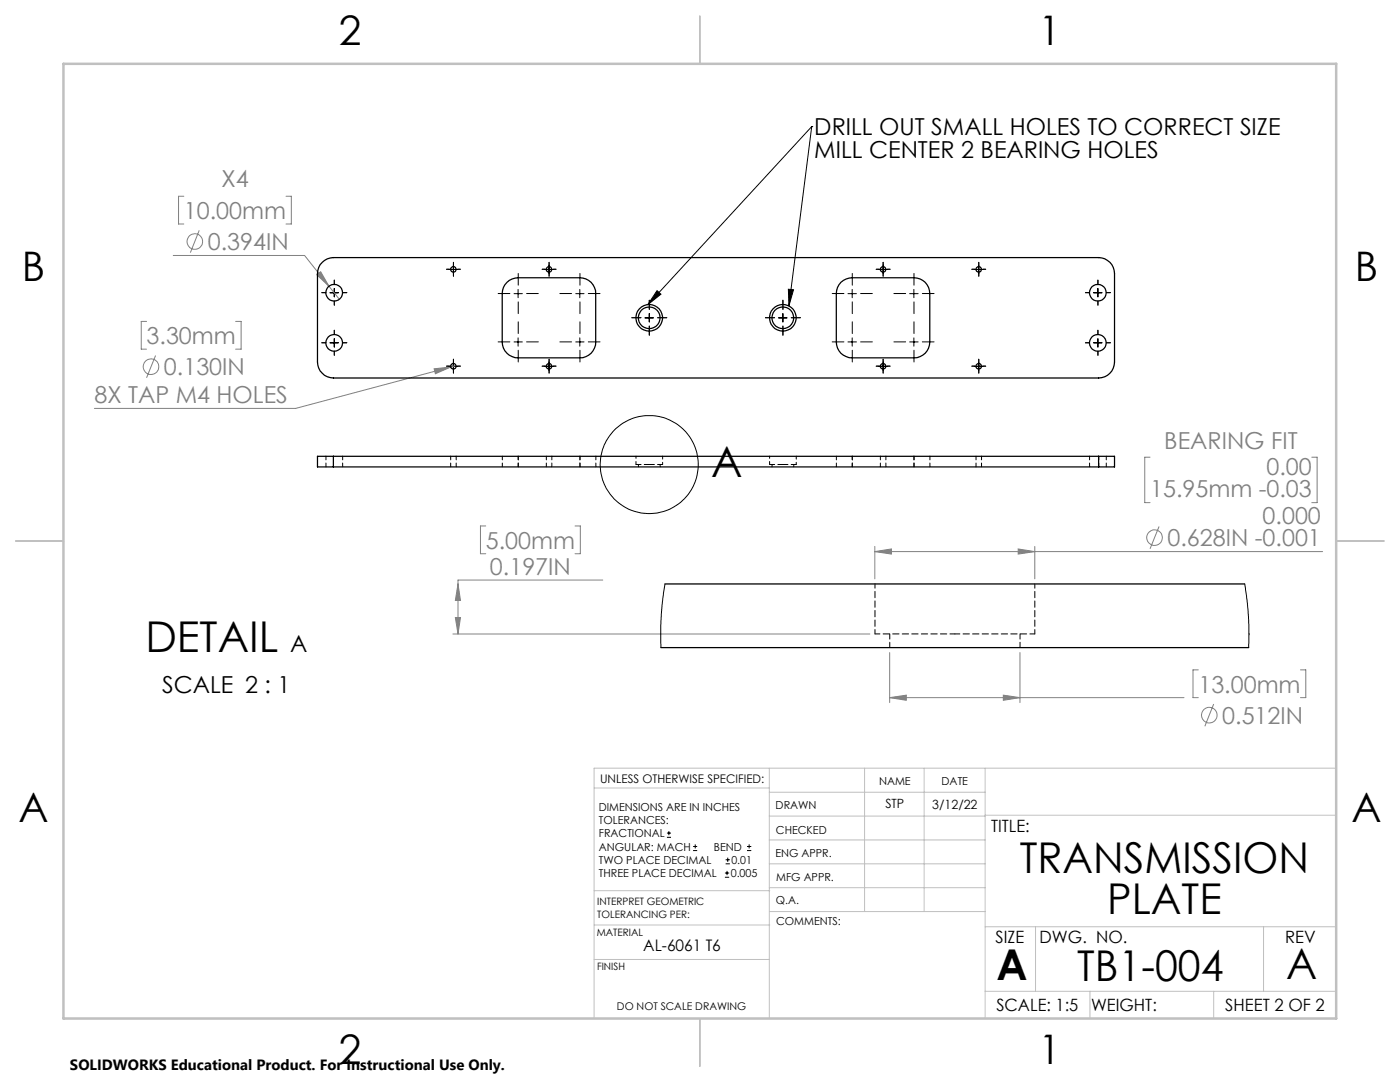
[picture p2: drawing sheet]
<svg xmlns="http://www.w3.org/2000/svg" width="279mm" height="216mm" viewBox="0 0 279 216" stroke-linecap="round" stroke-linejoin="round" font-family="sans-serif">
<g fill="none" stroke="#808080" stroke-width=".2">
<path d="M36.7 39.2h-1.1v5.5h1.1M57.1 39.2h1v5.5h-1M34.6 51h26.2l4.9 6.1M39.8 46l-1.8 4.4M63.2 54.8l.8-.6 1.7 2.9zM65.7 57.1l2 2.6M29.2 64.1h-1v5.6h1M31 70.9l-1.8 4.5M47 64.1h1.1v5.6h-1.1M86.6 73.6l3.4-.4-3.1 1.4zM91 73l-32 8.5h-40.2M229.5 91.2h-1v9.1h1"/>
<path d="M261.8 91.2h1.1v9.1h-1.1M91.4 116.5l.5 3.3h-1zM96.9 105h-1v5.5h1M114.8 105h1v5.5h-1M120.3 115.7h-28.9v10.8M174.6 110.1l3.3-.6v1.1zM174.6 109v6.5M174.6 110.1h89.3M203.2 109.5l3.3 .6-3.3 .5zM206.5 109v6.5M231.3 105.1l-1.8 4.4M90.4 126.5h83.2"/>
<path d="M90.9 123.2h1l-.5 3.3zM177.6 139.2h58.7M177.6 130.2v10M177.6 139.2l3.3-.5v1zM200.2 138.7l3.4 .5-3.4 .5zM203.6 130.2v10M239.1 133.7h-1v5.5h1M259.5 133.7h1.1v5.5h-1.1M242.2 140.5l-1.7 4.4"/>
<circle cx="38.9" cy="48.2" r="1.56"/>
<circle cx="30.1" cy="73.2" r="1.56"/>
<circle cx="230.4" cy="107.3" r="1.55"/>
<circle cx="241.3" cy="142.7" r="1.55"/>
</g>
<g fill="none" stroke="#000" stroke-width=".2">
<path d="M162 25.3l-32.7 35.5M162 25.3l-4.6 35.7M162 25.3h.1M65.9 58.4h1.6M66.7 57.6v1.6M89.6 53.8h1.7M90.5 52.9v1.7M102.6 58.6h1.6M103.4 57.7v1.7M108.7 53.8h1.7M109.6 52.9v1.7M114.9 58.6h1.7"/>
<path d="M115.7 57.7v1.7M131.1 58l.8 .7-2.6 2.1zM157.3 57.7l1.1 .1-1 3.2zM169.2 58.6h1.7M170.1 57.7v1.7M175.4 53.8h1.7M176.2 52.9v1.7M181.5 58.6h1.7M182.4 57.7v1.7M194.5 53.8h1.6M195.3 52.9v1.7M218.3 58.4h1.6"/>
<path d="M219.1 57.6v1.6M65.9 68.4h1.6M66.7 67.6v1.7M89.6 73.1h1.7M90.5 72.2v1.7M102.6 68.2h1.6M103.4 67.4v1.7M108.7 73.1h1.7M109.6 72.2v1.7M114.9 68.2h1.7M115.7 67.4v1.7M128.7 63.4h1.7"/>
<path d="M129.6 62.6v1.6M155.4 63.4h1.7M156.2 62.6v1.6M169.2 68.2h1.7M170.1 67.4v1.7M175.4 73.1h1.7M176.2 72.2v1.7M181.5 68.2h1.7M182.4 67.4v1.7M194.5 73.1h1.6M195.3 72.2v1.7M218.3 68.4h1.6"/>
<path d="M219.1 67.6v1.7M133.1 167.1h.8M133.1 166.2h.8M133.5 165.8v.9M138.3 169.7h.8M138.3 168.9h.8M138.7 168.5v.8M144.7 175h.8M144.7 174.2h.8M144.8 172.4h.9M144.8 171.6h.9M145.1 173.8v.8"/>
<path d="M145.2 171.1v.9M149.1 169.7h.8M149.1 168.9h.8M149.5 168.5v.8"/>
<circle cx="129.6" cy="92.7" r="9.8"/>
</g>
<g fill="none" stroke="#000" stroke-width=".2" stroke-dasharray="15.2 1.3 1.3 1.3">
<path d="M65 58.4h-.8M66.7 56.7v-.8M68.4 58.4h.8M89.7 53.7h-.6M90.5 52.9v-.6M90.5 54.6v.5M91.3 53.7h.6M101.8 58.6h-2.4M103.4 56.9v-2.3M105.1 58.6h2.3M108.7 53.7h-.5M109.6 52.9v-.6"/>
<path d="M109.6 54.6v.5M110.4 53.7h.6M114.1 58.6h-2.4M115.7 56.9v-2.3M117.4 58.6h2.3M168.4 58.6h-2.3M170.1 56.9v-2.3M171.8 58.6h2.3M175.4 53.7h-.5M176.2 52.9v-.6M176.2 54.6v.5M177.1 53.7h.5"/>
<path d="M180.7 58.6h-2.3M182.4 56.9v-2.3M184.1 58.6h2.3M194.5 53.7h-.5M195.3 52.9v-.6M195.3 54.6v.5M196.2 53.7h.5M217.4 58.4h-.8M219.1 56.7v-.8M220.8 58.4h.8M65 68.4h-.8M66.7 66.7v-.8"/>
<path d="M66.7 70.1v.8M66.7 60.1v.8M68.4 68.4h.8M89.7 73.1h-.6M90.5 72.2v-.5M90.5 73.9v.5M91.3 73.1h.6M101.8 68.2h-2.4M103.4 60.2v2.4M103.4 66.6v-2.4M103.4 69.9v2.3M105.1 68.2h2.3"/>
<path d="M108.7 73.1h-.5M109.6 72.2v-.5M109.6 73.9v.5M110.4 73.1h.6M114.1 68.2h-2.4M115.7 60.2v2.4M115.7 66.6v-2.4M115.7 69.9v2.3M117.4 68.2h2.3M127.9 63.4h-1.8M129.6 61.7v-1.8M129.6 65.1v1.8"/>
<path d="M131.2 63.4h1.9M154.6 63.4h-1.8M156.2 61.7v-1.8M156.2 65.1v1.8M157.9 63.4h1.8M168.4 68.2h-2.3M170.1 66.6v-2.4M170.1 69.9v2.3M170.1 60.2v2.4M171.8 68.2h2.3M175.4 73.1h-.5M176.2 72.2v-.5"/>
<path d="M176.2 73.9v.5M177.1 73.1h.5M180.7 68.2h-2.3M182.4 60.2v2.4M182.4 66.6v-2.4M182.4 69.9v2.3M184.1 68.2h2.3M194.5 73.1h-.5M195.3 72.2v-.5M195.3 73.9v.5M196.2 73.1h.5M217.4 68.4h-.8"/>
<path d="M219.1 66.7v-.8M219.1 70.1v.8M219.1 60.1v.8M220.8 68.4h.8"/>
</g>
<g fill="none" stroke="#c0c0c0" stroke-width=".2">
<path d="M118.6 157.2h34.9M153.5 153.3v49.9M153.5 158.1h43.1M172.5 153.3v28.6M184.4 153.3v28.6M196.6 153.3v49.9M266.7 153.3h-148.1v49.9M118.6 177.7h35M153.5 167.6h43.1M153.5 162.8h43.1M153.5 172.4h43.1M153.5 177.1h43.1"/>
<path d="M196.6 162.7h70.1M118.6 191.5h34.9M118.6 184.6h35M153.6 181.9h43M196.6 197.8h70.1M196.6 184.9h70.1M206.7 184.9v12.9M217.5 197.8v5.4M242.2 197.8v5.4M252.2 184.9v12.9"/>
</g>
<path d="M139.7 3.2v9.5M3.1 107.9h9.6M266.7 107.9h9.5M139.7 203.2v9.6" fill="none" stroke="#c0c0c0" stroke-width=".25"/>
<path d="M12.7 12.7h254v190.5h-254z" fill="none" stroke="#c0c0c0" stroke-width=".5"/>
<path d="M131.1 58l.8 .7-2.6 2.1zM157.3 57.7l1.1 .1-1 3.2z" fill="#000"/>
<path d="M86.6 73.6l.3 1 3.1-1.4zM63.2 54.8l2.5 2.3-1.7-2.9zM203.2 109.5l3.3 .6-3.3 .5zM174.6 110.1l3.3-.6v1.1zM91.4 116.5l.5 3.3h-1zM90.9 123.2h1l-.5 3.3zM177.6 139.2l3.3-.5v1zM200.2 138.7l3.4 .5-3.4 .5z" fill="#808080"/>
<g fill="none" stroke="#000" stroke-width=".25">
<path d="M64.3 52.4a3.1 3.1 0 0 1 2.2-1h152.8a3.2 3.2 0 0 1 3.1 3.2v17.6a3.2 3.2 0 0 1-3.1 3.2h-152.8a3.3 3.3 0 0 1-3.1-3.2v-17.6a3.1 3.1 0 0 1 .9-2.2zM101.2 56.3a3.3 3.3 0 0 1 2.2-.9h12.3a3.1 3.1 0 0 1 3.2 3.2v9.6a3.1 3.1 0 0 1-3.2 3.2h-12.3a3.2 3.2 0 0 1-3.2-3.2v-9.6a3.1 3.1 0 0 1 1-2.3zM167.8 56.3a3.4 3.4 0 0 1 2.3-.9h12.3a3.1 3.1 0 0 1 3.2 3.2v9.6a3.1 3.1 0 0 1-3.2 3.2h-12.3a3.1 3.1 0 0 1-3.2-3.2v-9.6a3.3 3.3 0 0 1 .9-2.3zM66.5 91.1h-3.1v2.1h3.1M66.5 91.1v2.1M66.5 91.1h152.8M66.5 93.2h152.8M219.3 91.1h3.1v2.1h-3.1M219.3 91.1v2.1M132.7 116.5h115.7M131.9 129.2h117.3"/>
<circle cx="66.7" cy="58.4" r="1.66"/>
<circle cx="90.5" cy="53.7" r=".55"/>
<circle cx="109.6" cy="53.7" r=".55"/>
<circle cx="176.2" cy="53.8" r=".54"/>
<circle cx="195.3" cy="53.8" r=".54"/>
<circle cx="219.1" cy="58.4" r="1.66"/>
<circle cx="66.7" cy="68.4" r="1.67"/>
<circle cx="90.5" cy="73.1" r=".55"/>
<circle cx="109.6" cy="73.1" r=".55"/>
<circle cx="129.6" cy="63.4" r="2.66"/>
<circle cx="129.6" cy="63.4" r="2.16"/>
<circle cx="156.2" cy="63.4" r="2.66"/>
<circle cx="156.2" cy="63.4" r="2.17"/>
<circle cx="176.2" cy="73.1" r=".54"/>
<circle cx="195.3" cy="73.1" r=".54"/>
<circle cx="219.1" cy="68.4" r="1.67"/>
</g>
<g fill="none" stroke="#000" stroke-width=".2" stroke-dasharray="1.3 .6" stroke-dashoffset=".5">
<path d="M65 91v2.1M66.6 93.1v-2.1M68.4 93.1v-2.1M89.9 91v2.1M91 93.1v-2.1M100.2 93.1v-2.1M103.4 91v2.1M103.4 93.1v-2.1M109 91v2.1M110.1 93.1v-2.1M115.7 93.1v-2.1M115.7 91v2.1"/>
<path d="M118.9 91v2.1M166.9 91v2.1M170.1 93.1v-2.1M170.1 91v2.1M175.7 91v2.1M176.8 93.1v-2.1M182.4 91v2.1M182.4 93.1v-2.1M185.6 93.1v-2.1M194.8 91v2.1M195.9 93.1v-2.1M217.4 91v2.1"/>
<path d="M219.3 91v2.1M220.8 93.1v-2.1"/>
</g>
<path d="M129.6 92.7h-2.7M132.2 92.7h-2.6M153.6 92.7h2.6M156.2 92.7h2.7M190.6 126.5h-16M206.5 126.5h-15.9" fill="none" stroke="#000" stroke-width=".2" stroke-dasharray="1.3 .6" stroke-dashoffset=".3"/>
<path d="M126.9 91v1.7M132.2 92.7v-1.7M153.6 91v1.7M158.9 92.7v-1.7" fill="none" stroke="#000" stroke-width=".2" stroke-dasharray="1.3 .6" stroke-dashoffset=".8"/>
<path d="M127.4 92.7v.4M131.7 93.1v-.4M154.1 92.7v.4M158.4 93.1v-.4" fill="none" stroke="#000" stroke-width=".2" stroke-dasharray="1.3 .6"/>
<path d="M132.7 116.5l-.7 6-.1 6.7M248.4 116.5l.5 3.3 .3 3.2v6.2" fill="none" stroke="#000" stroke-width=".2"/>
<path d="M174.6 116.5v10M206.5 126.5v-10" fill="none" stroke="#000" stroke-width=".2" stroke-dasharray="1.3 .6" stroke-dashoffset=".4"/>
<path d="M177.6 126.5v2.7M203.6 129.2v-2.7" fill="none" stroke="#000" stroke-width=".2" stroke-dasharray="1.3 .6" stroke-dashoffset=".2"/>
<g font-size="8.5">
<text x="141.9" y="95.1">A</text>
<text x="29" y="130.1">DETAIL</text>
<text x="203.5" y="174.2">TRANSMISSION</text>
<text x="221" y="182.3">PLATE</text>
<text x="198.9" y="195.5">A</text>
<text x="215" y="195.7">TB1-004</text>
<text x="256.7" y="195.4">A</text>
</g>
<g font-size="8.1">
<text x="67.6" y="8.9">2</text>
<text x="207.3" y="8.9">1</text>
<text x="4.4" y="56.2">B</text>
<text x="270.4" y="56.2">B</text>
<text x="3.7" y="164.1">A</text>
<text x="269.7" y="164.1">A</text>
<text x="67.6" y="212.4">2</text>
<text x="207.3" y="212.4">1</text>
</g>
<g font-size="4.7">
<text x="162.5" y="27">DRILL OUT SMALL HOLES TO CORRECT SIZE</text>
<text x="162.5" y="31.5">MILL CENTER 2 BEARING HOLES</text>
<text x="57.9" y="130.1">A</text>
<text x="32.4" y="138.3">SCALE 2 : 1</text>
</g>
<g font-size="4.7" fill="#808080">
<text x="44.2" y="37.4">X4</text>
<text x="36.7" y="43.7">10.00mm</text>
<text x="41.5" y="49.9">0.394IN</text>
<text x="29.3" y="68.7">3.30mm</text>
<text x="32.7" y="74.9">0.130IN</text>
<text x="18.9" y="80.5">8X TAP M4 HOLES</text>
<text x="232.4" y="89.5">BEARING FIT</text>
<text x="252.8" y="94.7">0.00</text>
<text x="229.5" y="99.2">15.95mm -0.03</text>
<text x="252" y="104.5">0.000</text>
<text x="97" y="109.5">5.00mm</text>
<text x="233" y="109">0.628IN -0.001</text>
<text x="97.8" y="114.7">0.197IN</text>
<text x="239.2" y="138.2">13.00mm</text>
<text x="243.9" y="144.4">0.512IN</text>
</g>
<g font-size="3.4">
<text x="197.8" y="166">TITLE:</text>
<text x="198.7" y="188.1">SIZE</text>
<text x="207.5" y="188.1">DWG. NO.</text>
<text x="256.5" y="188.2">REV</text>
<text x="198.8" y="201.7">SCALE: 1:5</text>
<text x="217.7" y="201.8">WEIGHT:</text>
<text x="244.5" y="201.7">SHEET 2 OF 2</text>
</g>
<text font-size="3.2" x="128.4" y="189.8">AL-6061 T6</text>
<text font-size="3" x="14" y="213.5">SOLIDWORKS Educational Product. For Instructional Use Only.</text>
<g font-size="2.5">
<text x="176.7" y="161.3">STP</text>
<text x="186.1" y="161.4">3/12/22</text>
</g>
<text font-size="2.4" x="119.8" y="156.2">UNLESS OTHERWISE SPECIFIED:</text>
<g font-size="2.2">
<text x="119.5" y="161.8">DIMENSIONS ARE IN INCHES</text>
<text x="154.8" y="161.4">DRAWN</text>
<text x="175.4" y="156.6">NAME</text>
<text x="187.9" y="156.7">DATE</text>
<text x="119.5" y="164.4">TOLERANCES:</text>
<text x="119.5" y="167.1">FRACTIONAL</text>
<text x="154.9" y="166.3">CHECKED</text>
<text x="119.5" y="169.7">ANGULAR: MACH</text>
<text x="119.5" y="172.4">TWO PLACE DECIMAL</text>
<text x="142.5" y="169.7">BEND</text>
<text x="146" y="172.4">0.01</text>
<text x="154.8" y="171">ENG APPR.</text>
<text x="119.5" y="175">THREE PLACE DECIMAL</text>
<text x="145.8" y="175">0.005</text>
<text x="154.9" y="175.7">MFG APPR.</text>
<text x="154.9" y="180.4">Q.A.</text>
<text x="154.9" y="184.6">COMMENTS:</text>
</g>
<text font-size="2.1" x="123.1" y="201.6">DO NOT SCALE DRAWING</text>
<g font-size="2">
<text x="119.2" y="180.6">INTERPRET GEOMETRIC</text>
<text x="119.2" y="183.1">TOLERANCING PER:</text>
<text x="119.1" y="186.7">MATERIAL</text>
<text x="119.1" y="193.5">FINISH</text>
</g>
</svg>
